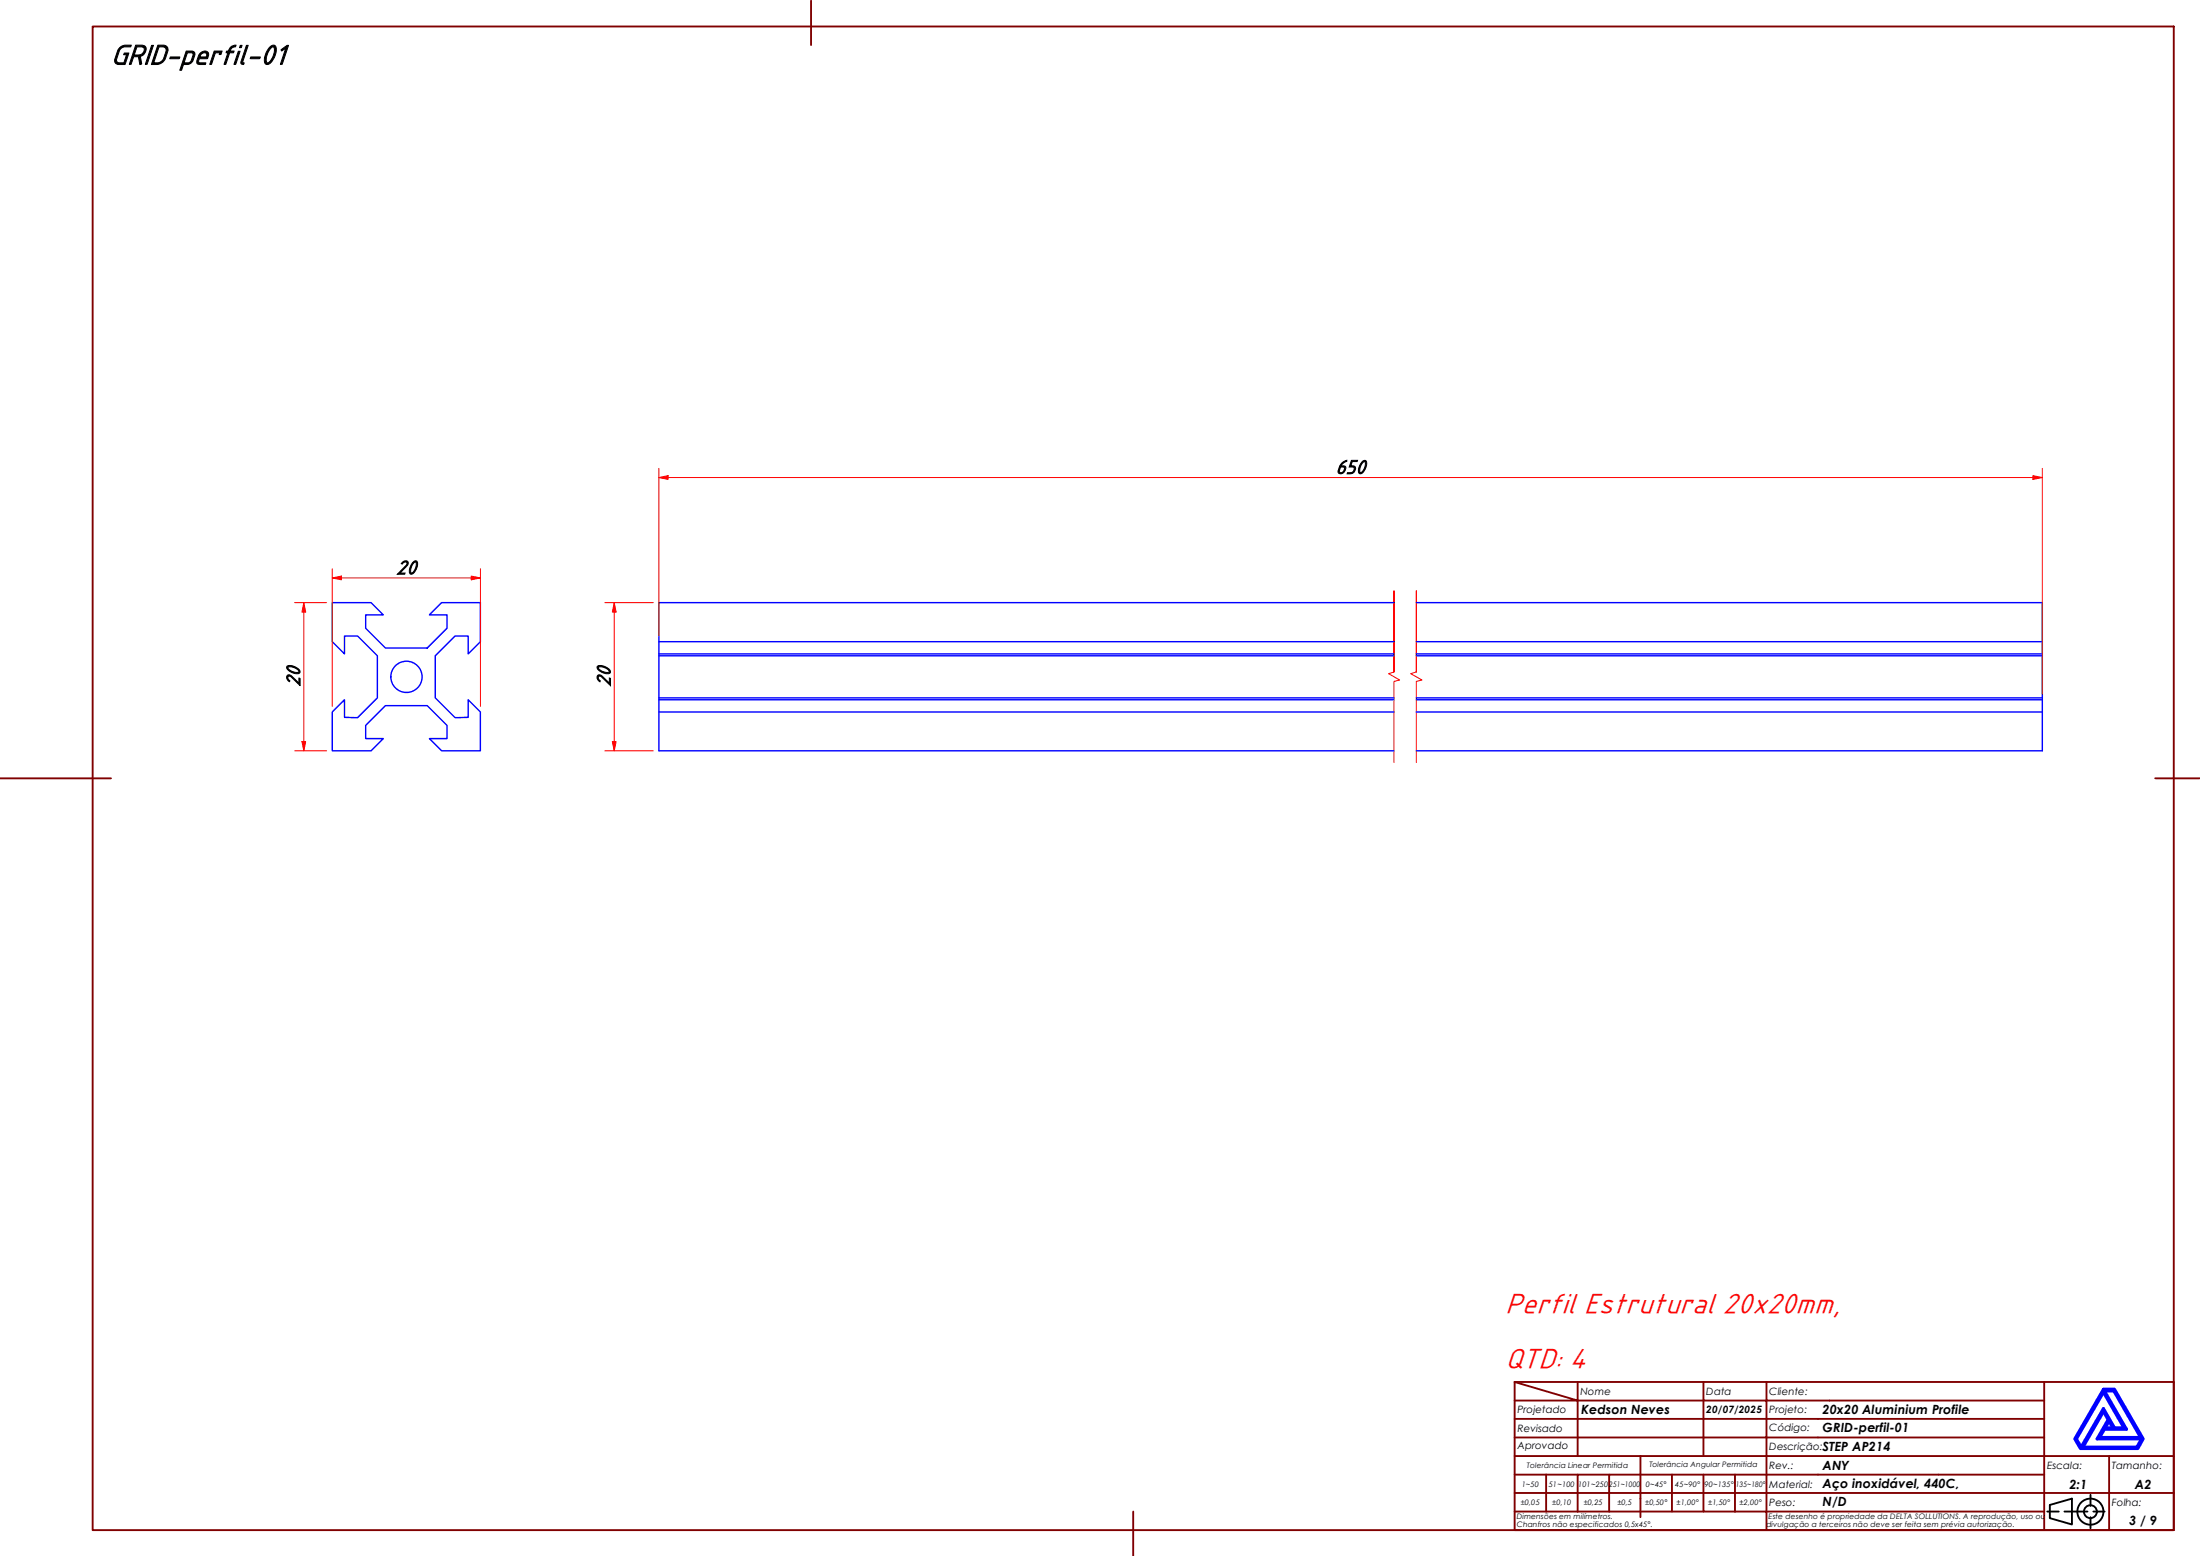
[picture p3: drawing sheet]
<svg xmlns="http://www.w3.org/2000/svg" width="594mm" height="420mm" viewBox="0 0 594 420" stroke-linecap="round" stroke-linejoin="round" font-family="sans-serif">
<!-- layer: Linha Corte (ABNT) -->
<path d="M376.4 181.5v-21.9v21.9l-1.4 .4 3 1.7-1.6 .4v21.9M382.5 181.5v-21.9v21.9l-1.6 .4 3.1 1.7-1.5 .4v21.9" fill="none" stroke="#f00" stroke-width=".27"/>
<!-- layer: Visible (ABNT) -->
<g fill="none" stroke="#00f" stroke-width=".38">
<path d="M89.7 162.7h10.5l3.3 3.3h-4.8v3.7l5.4 5.3h11.3l5.3-5.3v-3.7h-4.7l3.3-3.3h10.4v10.6l-3.3 3.3v-4.9h-3.5l-5.4 5.4v11.3l5.4 5.4 3.5-.1v-4.7l3.3 3.3v10.4h-10.4l-3.3-3.3h4.7v-3.5l-5.3-5.4h-11.3l-5.4 5.4v3.5h4.8l-3.3 3.3h-10.5v-10.4l3.3-3.3v4.7l3.6 .1 5.3-5.4v-11.3l-5.3-5.4h-3.6v4.9l-3.3-3.3zM177.9 173.3h198.5M177.9 176.6h198.5M177.9 177.1h198.5M376.4 162.7h-198.5v40h198.5M382.5 162.7h169v40h-169M382.5 173.3h169M382.5 176.6h169M382.5 177.1h169M177.9 188.4h198.5M177.9 189h198.5M177.9 192.3h198.5"/>
<path d="M382.5 188.4h169M382.5 189h169M382.5 192.3h169"/>
<circle cx="109.8" cy="182.8" r="4.2"/>
</g>
<!-- layer: Borda A3/A4 (ABNT) -->
<g fill="none" stroke="#800000" stroke-width=".51">
<path d="M25 7.2h562v406h-562zM219 .2v12M0 210.2h30M582 210.2h12M409 373.2l17 5h-17M409 373.2h178v40h-178zM426 378.2h34v4.9h17M426 378.2v15M426 373.2v5M460 373.2v5h17v4.9M477 373.2v5h75M552 373.2v20h-143"/>
<path d="M409 383.1h51v10.1M409 398.2h17M417.5 398.2v10M434.5 398.2h-8.5v10M443 393.2v16.5M451.5 398.2v10h-42.5M460 398.2v10h8.5M468.5 398.2v10M477 398.2h-42.5v10M477 383.1v5.1h-68M477 398.2v10h75M477 383.1h75"/>
<path d="M477 398.2h75M552 388.2h-75v10M569.5 393.2v9.9h17.5M587 393.2h-35v9.9h17.5v10.1M306 408.2v12M409 403.1h143v10.1M451.5 408.2h8.5M468.5 408.2h8.5v5"/>
</g>
<path d="M568 376l5.5 9.6h-2.5l-3-5.3-6 10.5-1.3-2.3zM568 375.1h3l7.7 13.4-1.4 2.6h-15.5l-1.5-2.6zM568.3 375.6h2.5l7.2 12.6h-11l1.3-2.3h5.9zM568 381.2l1.3 2.1-3 5.2h12l-1.3 2.3h-14.5zM569.5 383.8l1 1.8h-2z" fill="none" stroke="#00f" stroke-width=".83"/>
<!-- layer: 0 -->
<path d="M561.8 391.1h15.5" fill="none" stroke="#000" stroke-width=".27"/>
<g fill="none" stroke="#000" stroke-width=".51">
<path d="M552.8 408.2h3.1M553.5 406.4l6-1.7v6.9l-6-1.7zM557.5 408.2h6.2M564.5 403.6v3M564.5 409.7v3M565.3 408.2h3"/>
<circle cx="564.5" cy="408.2" r="3.5"/>
<circle cx="564.5" cy="408.2" r="1.75"/>
</g>
<path d="M177.9 128.9h2.5" fill="none" stroke="#f00" stroke-width=".27"/>
<path d="M177.9 128.9l2.5-.5v1.1z" fill="#f00"/>
<path d="M177.9 128.9l2.5-.5v1.1zM549 128.9h2.5" fill="none" stroke="#f00" stroke-width=".27"/>
<path d="M549 128.4l2.5 .5-2.5 .6z" fill="#f00"/>
<path d="M177.9 126.5v45.2M180.4 128.9h368.6M549 128.4l2.5 .5-2.5 .6zM551.5 126.5v60.9M165.9 162.7v2.6" fill="none" stroke="#f00" stroke-width=".27"/>
<path d="M165.9 162.7l.5 2.6h-1z" fill="#f00"/>
<path d="M165.9 162.7l.5 2.6h-1zM165.9 200.3v2.4" fill="none" stroke="#f00" stroke-width=".27"/>
<path d="M165.4 200.3h1l-.5 2.4z" fill="#f00"/>
<path d="M89.7 156.1h2.5M163.3 162.7h13.1M165.9 165.3v35M163.3 202.7h13.1M165.4 200.3h1l-.5 2.4z" fill="none" stroke="#f00" stroke-width=".27"/>
<path d="M89.7 156.1l2.5-.5v1z" fill="#f00"/>
<path d="M89.7 156.1l2.5-.5v1zM127.3 156.1h2.4" fill="none" stroke="#f00" stroke-width=".27"/>
<path d="M127.3 155.6l2.4 .5-2.4 .5z" fill="#f00"/>
<path d="M89.7 153.6v37.1M92.2 156.1h35.1M127.3 155.6l2.4 .5-2.4 .5zM129.7 153.6v37.1M82 162.7v2.6" fill="none" stroke="#f00" stroke-width=".27"/>
<path d="M82 162.7l.5 2.6h-1z" fill="#f00"/>
<path d="M82 162.7l.5 2.6h-1zM82 200.3v2.4" fill="none" stroke="#f00" stroke-width=".27"/>
<path d="M81.5 200.3h1l-.5 2.4z" fill="#f00"/>
<path d="M79.6 162.7h8.6M82 165.3v35M79.6 202.7h8.6M81.5 200.3h1l-.5 2.4z" fill="none" stroke="#f00" stroke-width=".27"/>
<g font-size="8.2" fill="#f00">
<text x="406.5" y="354.4">Perfil Estrutural 20x20mm,</text>
<text x="406.5" y="369.4">QTD: 4</text>
</g>
<text font-size="8.1" x="30" y="17.3">GRID-perfil-01</text>
<g font-size="5.6">
<text x="360.7" y="127.9">650</text>
<text x="107.1" y="155">20</text>
<text x="81" y="185.4" transform="rotate(-90 81 185.4)">20</text>
<text x="164.8" y="185.4" transform="rotate(-90 164.8 185.4)">20</text>
</g>
<g font-size="3.4">
<text x="427" y="381.9">Kedson Neves</text>
<text x="492.1" y="381.9">20x20 Aluminium Profile</text>
<text x="492.1" y="386.6">GRID-perfil-01</text>
<text x="492.1" y="391.9">STEP AP214</text>
<text x="492.1" y="396.9">ANY</text>
<text x="492.1" y="401.7">Aço inoxidável, 440C,</text>
<text x="558.8" y="401.9">2:1</text>
<text x="576.5" y="401.9">A2</text>
<text x="492.1" y="406.7">N/D</text>
<text x="575" y="411.7">3 / 9</text>
</g>
<g font-size="2.7">
<text x="426.8" y="376.7">Nome</text>
<text x="460.8" y="376.7">Data</text>
<text x="477.8" y="376.7">Cliente:</text>
<text x="409.8" y="381.4">Projetado</text>
<text x="460.8" y="381.5">20/07/2025</text>
<text x="477.8" y="381.4">Projeto:</text>
<text x="409.8" y="386.7">Revisado</text>
<text x="477.8" y="386.4">Código:</text>
<text x="409.8" y="391.4">Aprovado</text>
<text x="477.8" y="391.5">Descrição:</text>
<text x="477.8" y="401.7">Material:</text>
<text x="477.8" y="396.7">Rev.:</text>
<text x="552.8" y="396.7">Escala:</text>
<text x="570.3" y="396.7">Tamanho:</text>
<text x="477.8" y="406.6">Peso:</text>
<text x="570.3" y="406.7">Folha:</text>
</g>
<g font-size="2">
<text x="410.9" y="401.4">1~50</text>
<text x="412.3" y="396.4">Tolerância Linear Permitida</text>
<text x="418.2" y="401.4">51~100</text>
<text x="426.1" y="401.4">101~250</text>
<text x="434.5" y="401.4">251~1000</text>
<text x="444.4" y="401.4">0~45°</text>
<text x="445.4" y="396.2">Tolerância Angular Permitida</text>
<text x="452.4" y="401.4">45~90°</text>
<text x="460.3" y="401.4">90~135°</text>
<text x="468.7" y="401.4">135~180°</text>
<text x="410.7" y="406.3">±0,05</text>
<text x="419.2" y="406.3">±0,10</text>
<text x="427.7" y="406.3">±0,25</text>
<text x="436.8" y="406.3">±0,5</text>
<text x="444.2" y="406.3">±0,50°</text>
<text x="452.8" y="406.3">±1,00°</text>
<text x="461.3" y="406.3">±1,50°</text>
<text x="469.7" y="406.3">±2,00°</text>
<text x="409.6" y="410.2">Dimensões em milímetros.</text>
<text x="409.6" y="412.3">Chanfros não especificados 0,5x45°.</text>
<text x="477" y="412.3">divulgação a terceiros não deve ser feita sem prévia autorização.</text>
<text x="477.6" y="410.2">Este desenho é propriedade da DELTA SOLLUTIONS. A reprodução, uso ou</text>
</g>
</svg>
